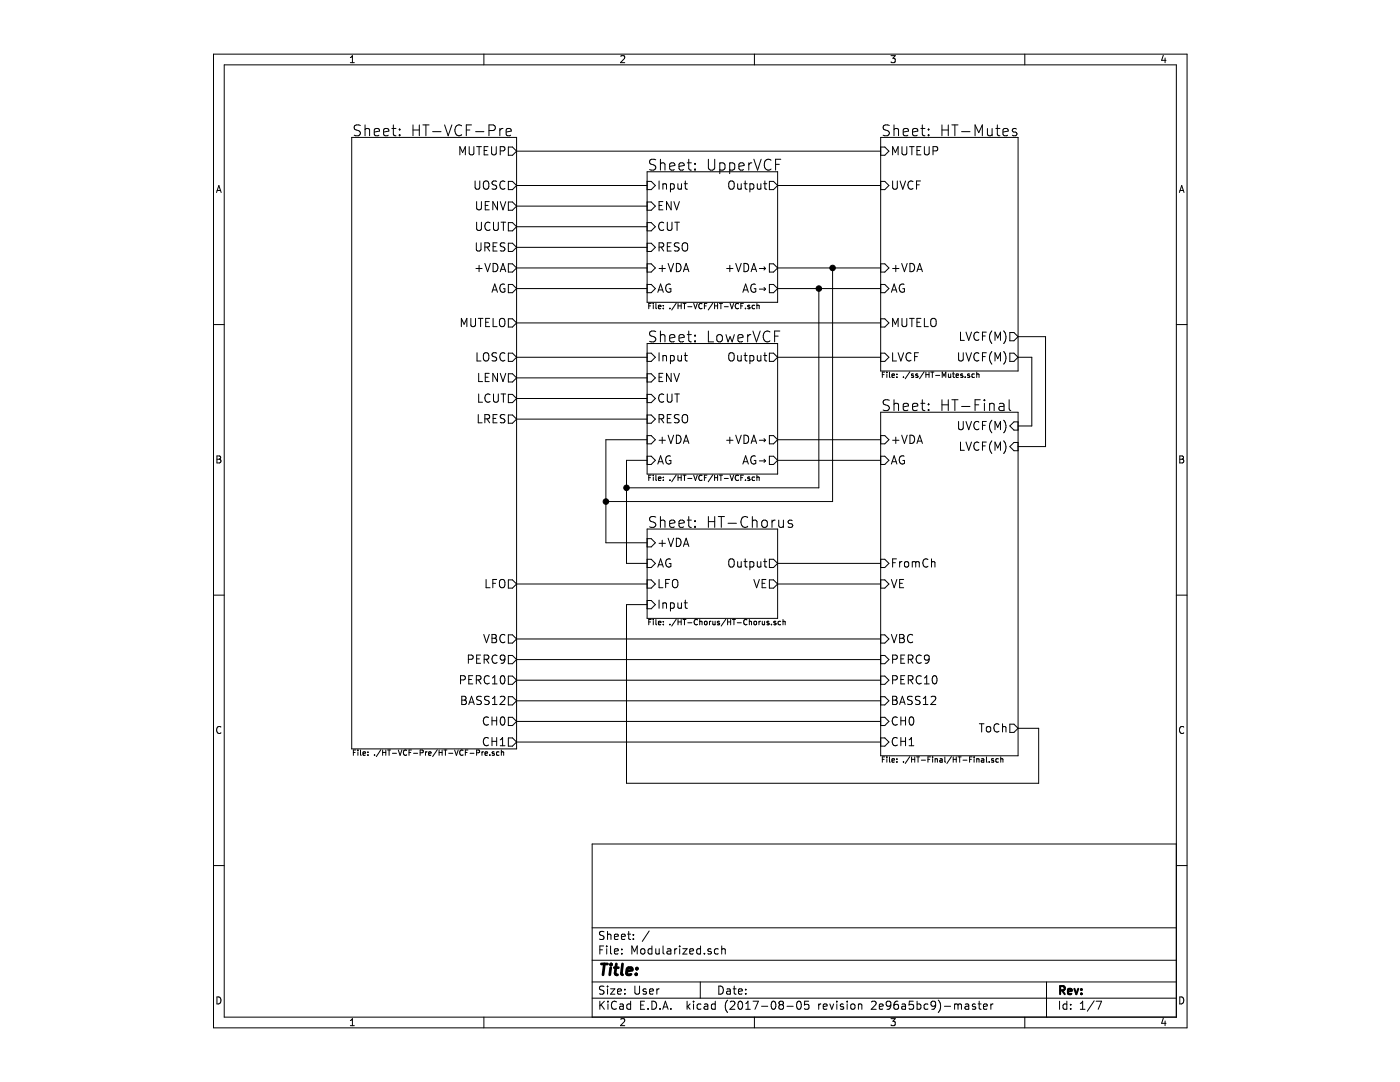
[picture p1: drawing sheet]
EESchema Schematic File Version 2
LIBS:Modularized-rescue
LIBS:power
LIBS:device
LIBS:transistors
LIBS:conn
LIBS:linear
LIBS:regul
LIBS:74xx
LIBS:cmos4000
LIBS:adc-dac
LIBS:memory
LIBS:xilinx
LIBS:microcontrollers
LIBS:dsp
LIBS:microchip
LIBS:analog_switches
LIBS:motorola
LIBS:texas
LIBS:intel
LIBS:audio
LIBS:interface
LIBS:digital-audio
LIBS:philips
LIBS:display
LIBS:cypress
LIBS:siliconi
LIBS:opto
LIBS:atmel
LIBS:contrib
LIBS:valves
LIBS:MyKi_Board_Features
LIBS:MyKi_Connectors
LIBS:MyKi_DIP_IC
LIBS:MyKi_Panel_Layout
LIBS:MyKI_Potentiometers
LIBS:MyKi_Power_Flags
LIBS:MyKi_Power_Regulators
LIBS:MyKi_Switches
LIBS:MyKi_Device
LIBS:Modularized-cache
EELAYER 26 0
EELAYER END
$Descr User 7874 7874
encoding utf-8
Sheet 1 7
Title ""
Date ""
Rev ""
Comp ""
Comment1 ""
Comment2 ""
Comment3 ""
Comment4 ""
$EndDescr
$Sheet
S 3550 3850 950  650 
U 5ABAC4C0
F0 "HT-Chorus" 79
F1 "./HT-Chorus/HT-Chorus.sch" 39
F2 "Input" I L 3550 4400 60 
F3 "LFO" I L 3550 4250 60 
F4 "+VDA" I L 3550 3950 60 
F5 "AG" I L 3550 4100 60 
F6 "Output" O R 4500 4100 60 
F7 "VE" O R 4500 4250 60 
$EndSheet
$Sheet
S 3550 2500 950  950 
U 5ABBAC18
F0 "LowerVCF" 79
F1 "./HT-VCF/HT-VCF.sch" 39
F2 "+VDA" I L 3550 3200 60 
F3 "AG" I L 3550 3350 60 
F4 "ENV" I L 3550 2750 60 
F5 "CUT" I L 3550 2900 60 
F6 "RESO" I L 3550 3050 60 
F7 "Input" I L 3550 2600 60 
F8 "Output" O R 4500 2600 60 
F9 "+VDA→" O R 4500 3200 60 
F10 "AG→" O R 4500 3350 60 
$EndSheet
$Sheet
S 5250 1000 1000 1700
U 5AC48A56
F0 "HT-Mutes" 79
F1 "./HT-Mutes/HT-Mutes.sch" 39
F2 "MUTEUP" I L 5250 1100 60 
F3 "UVCF" I L 5250 1350 60 
F4 "+VDA" I L 5250 1950 60 
F5 "AG" I L 5250 2100 60 
F6 "MUTELO" I L 5250 2350 60 
F7 "LVCF" I L 5250 2600 60 
F8 "UVCF(M)" O R 6250 2600 60 
F9 "LVCF(M)" O R 6250 2450 60 
$EndSheet
$Sheet
S 3550 1250 950  950 
U 5ACE0B3B
F0 "UpperVCF" 79
F1 "./HT-VCF/HT-VCF.sch" 39
F2 "+VDA" I L 3550 1950 60 
F3 "AG" I L 3550 2100 60 
F4 "ENV" I L 3550 1500 60 
F5 "CUT" I L 3550 1650 60 
F6 "RESO" I L 3550 1800 60 
F7 "Input" I L 3550 1350 60 
F8 "Output" O R 4500 1350 60 
F9 "+VDA→" O R 4500 1950 60 
F10 "AG→" O R 4500 2100 60 
$EndSheet
$Sheet
S 1400 1000 1200 4450
U 5ABB6026
F0 "HT-VCF-Pre" 79
F1 "./HT-VCF-Pre/HT-VCF-Pre.sch" 39
F2 "AG" O R 2600 2100 60 
F3 "+VDA" O R 2600 1950 60 
F4 "UOSC" O R 2600 1350 60 
F5 "UENV" O R 2600 1500 60 
F6 "UCUT" O R 2600 1650 60 
F7 "URES" O R 2600 1800 60 
F8 "MUTEUP" O R 2600 1100 60 
F9 "LOSC" O R 2600 2600 60 
F10 "LENV" O R 2600 2750 60 
F11 "LCUT" O R 2600 2900 60 
F12 "LRES" O R 2600 3050 60 
F13 "MUTELO" O R 2600 2350 60 
F14 "VBC" O R 2600 4650 60 
F15 "BASS12" O R 2600 5100 60 
F16 "CH0" O R 2600 5250 60 
F17 "PERC9" O R 2600 4800 60 
F18 "PERC10" O R 2600 4950 60 
F19 "CH1" O R 2600 5400 60 
F20 "LFO" O R 2600 4250 60 
$EndSheet
Wire Wire Line
	2600 1350 3550 1350
Wire Wire Line
	2600 1500 3550 1500
Wire Wire Line
	2600 1650 3550 1650
Wire Wire Line
	3550 1800 2600 1800
Wire Wire Line
	2600 1950 3550 1950
Wire Wire Line
	3550 2100 2600 2100
Wire Wire Line
	2600 2600 3550 2600
Wire Wire Line
	3550 2750 2600 2750
Wire Wire Line
	2600 2900 3550 2900
Wire Wire Line
	3550 3050 2600 3050
Wire Wire Line
	4500 1950 5250 1950
Wire Wire Line
	4900 1950 4900 3650
Wire Wire Line
	4900 3650 3250 3650
Wire Wire Line
	3250 3200 3250 3950
Wire Wire Line
	3250 3200 3550 3200
Wire Wire Line
	4500 2100 5250 2100
Wire Wire Line
	4800 2100 4800 3550
Wire Wire Line
	4800 3550 3400 3550
Wire Wire Line
	3400 3350 3400 4100
Wire Wire Line
	3400 3350 3550 3350
Wire Wire Line
	2600 1100 5250 1100
Wire Wire Line
	2600 2350 5250 2350
Wire Wire Line
	5250 2600 4500 2600
Connection ~ 4900 1950
Connection ~ 4800 2100
Wire Wire Line
	4500 1350 5250 1350
Wire Wire Line
	3250 3950 3550 3950
Connection ~ 3250 3650
Wire Wire Line
	3400 4100 3550 4100
Connection ~ 3400 3550
Wire Wire Line
	5250 3200 4500 3200
Wire Wire Line
	4500 3350 5250 3350
Wire Wire Line
	4500 4100 5250 4100
Wire Wire Line
	4500 4250 5250 4250
$Sheet
S 5250 3000 1000 2500
U 5ACD45B5
F0 "HT-Final" 79
F1 "./HT-Final/HT-Final.sch" 39
F2 "UVCF(M)" I R 6250 3100 60 
F3 "LVCF(M)" I R 6250 3250 60 
F4 "ToCh" O R 6250 5300 60 
F5 "VBC" I L 5250 4650 60 
F6 "FromCh" I L 5250 4100 60 
F7 "CH0" I L 5250 5250 60 
F8 "CH1" I L 5250 5400 60 
F9 "BASS12" I L 5250 5100 60 
F10 "PERC9" I L 5250 4800 60 
F11 "PERC10" I L 5250 4950 60 
F12 "VE" I L 5250 4250 60 
F13 "+VDA" I L 5250 3200 60 
F14 "AG" I L 5250 3350 60 
$EndSheet
Wire Wire Line
	6250 2600 6350 2600
Wire Wire Line
	6350 2600 6350 3100
Wire Wire Line
	6350 3100 6250 3100
Wire Wire Line
	6250 2450 6450 2450
Wire Wire Line
	6450 2450 6450 3250
Wire Wire Line
	6450 3250 6250 3250
Wire Wire Line
	5250 4650 2600 4650
Wire Wire Line
	2600 4800 5250 4800
Wire Wire Line
	2600 4950 5250 4950
Wire Wire Line
	2600 5100 5250 5100
Wire Wire Line
	2600 5250 5250 5250
Wire Wire Line
	5250 5400 2600 5400
Wire Wire Line
	2600 4250 3550 4250
Wire Wire Line
	3550 4400 3400 4400
Wire Wire Line
	3400 4400 3400 5700
Wire Wire Line
	3400 5700 6400 5700
Wire Wire Line
	6400 5700 6400 5300
Wire Wire Line
	6400 5300 6250 5300
$EndSCHEMATC
